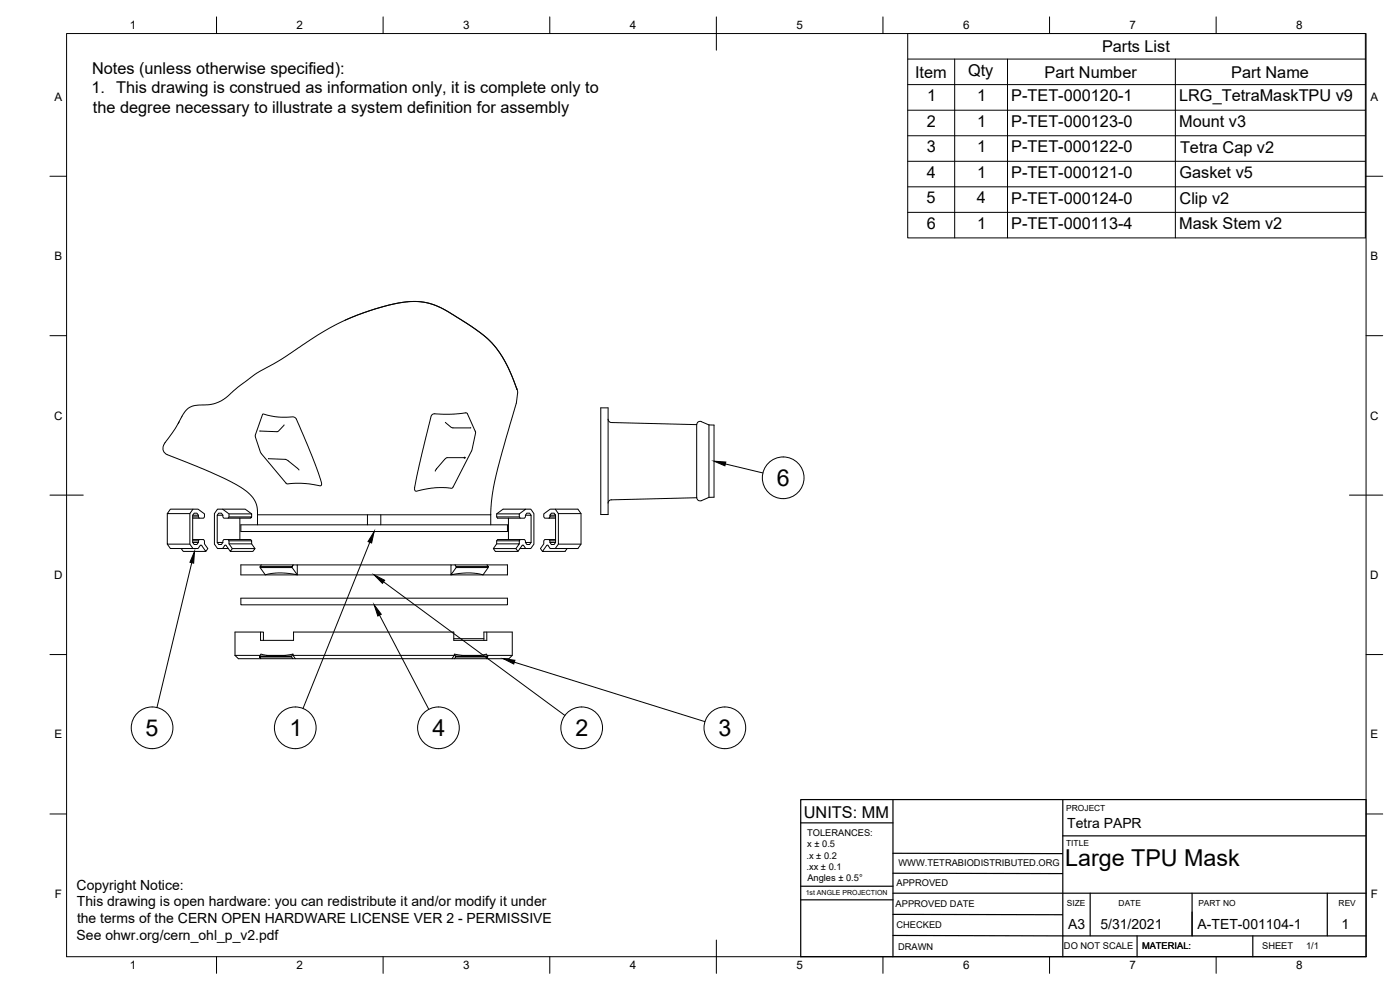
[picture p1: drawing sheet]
<svg xmlns="http://www.w3.org/2000/svg" width="420mm" height="297mm" viewBox="0 0 420 297" stroke-linecap="round" stroke-linejoin="round" font-family="sans-serif">
<!-- layer: Visible -->
<g fill="none" stroke="#000" stroke-width=".3">
<path d="M103.6 96.1l5.8-2.4 6.7-2 4.8-1 2.8-.2a21.4 21.4 0 0 1 13.2 4.5l4.7 3a31.6 31.6 0 0 1 13.1 17.5l.6 1.5v.9M155 116.5l.1 .3-2.2-5.6-1.8-3.6a29.4 29.4 0 0 0-11.5-10.9l-7.5-4.5-3.2-1.2-2.9-.5h-3.4l-3.7 .5-6.5 1.7-4.4 1.6a98.5 98.5 0 0 0-21.3 12l-10.3 6.1-4.9 3.7-3.1 2.8-1.9 1.3-3 1.1-4.9 .4-1.9 .7-1.5 1.5-1.7 3.1M155.3 117.9l-.4 3.1M49.3 133.1a2.13 2.13 0 0 0 .9 3.3M49.6 132.8l-.3 .3M50.1 136.4a141.4 141.4 0 0 1 22.2 9.8l1.3 .9a7.7 7.7 0 0 1 3.7 7.4M53.7 126.6l-1.3 2.2-2.8 4M76.7 131.1l-.1-.6 2.3-6.2 3.8 .7 3.3 .2a3.3 3.3 0 0 1 2.7 .2l3.5 8 2.8 6.9 1.4 4.4 .1 .6-.3 .5-5.8-.8-4.5 .1-7.6-9.1-1.7-4.9M78 129.3h.1M80.5 137.6h.1M80.5 137.6l5.4 .3 3.8 3.1M83.1 129.5h.1"/>
<path d="M85.3 127.5l-2 2-5.3-.2M85.6 137.8h.1M86.5 138.3h.1M133.4 137.9h.1M133.7 126.7l2.1 1.7h5.5M134.2 137.3h.1M135.9 128.4h.1M139.5 137.3h-5.4l-3.1 3.4M139.5 137.3h.1M141.2 128.4h.1M142.6 129.4l.1 .6-1.1 5.2-5.7 11.1-.3 .2-5.1-.1-5.8 .9-.3-.3v-.6l.6-3.2 4.3-18.2a1.07 1.07 0 0 1 1.2-.9l4.5 .2 3.1-.2a2.48 2.48 0 0 1 2.1-.1l2.4 5.4M154.9 121l-1.2 4.1a164.3 164.3 0 0 0-5.9 22.9l-.5 6.5"/>
<path d="M180.3 122.4h2.2v32h-2.2zM182.5 125.8a1.01 1.01 0 0 0 1 1l25.6 .6M209.1 127.4v21.9M210.5 126.5l2.3 1M210.5 126.5a1.01 1.01 0 0 0-1.4 .9M212.8 127.5v21.7M212.8 127.5h1.5v21.7h-1.5M50.2 154.1v9.2h6.8M57.8 154.6h1.7M57.8 155.1h1.7M57.8 155.5h2M57.9 152.8h-6.8l-.9 1.3h6.8"/>
<path d="M65.2 154.6h1.7M66.8 152.8h6.8l1.9 1.4M68.7 155.1h6.8l-.3 .4h-6.7M68.7 154.2h6.8v.9M72 155.5v6.4M72.3 157.5h80v2h-80zM77.3 154.5h70M77.3 154.5v3M89.3 140.5h.1M110.3 154.5v3M114.3 154.5v3M131 140.7l-.4 .7"/>
<path d="M131 140.7h.1M147.3 154.5v3M149.1 155.1h6.8l.2 .4M149.1 154.2h6.8v.9M152.6 155.5v6.4M155.9 154.2l1.9-1.4h-6.8l-1.9 1.4v.9l.2 .4h8.1l.7-1.5h.8l.5 .6M157.7 154.6h1.7v8.2M157.8 152.8h1.5l.9 1.3v9.2l-.9 1.3h-1.5M164.8 155.5h-1.3l-.3-.4v-.9l1.9-1.4h8.3l1 1.3v9.2l-1 1.3h-6.8l1-1.3M165 154.6v.5h1.7M165 155.1l-.2 .4h1.9M166.6 152.8l1 1.3h6.8"/>
<path d="M166.7 154.6h-1.7l.5-.6h.8l.4 .6v8.2l-.4 .6h-.8l-.5-.6M167.6 154.1v9.2h6.8M209.1 149.3l-25.6 .7a1.01 1.01 0 0 0-1 1M209.1 149.3a1.01 1.01 0 0 0 1.4 .9M212.8 149.2l-2.3 1M50.2 163.3l.9 1.3h6.8M54.4 164.6l.6 .8h6.8M57.8 161.9h2M57.8 162.3h1.7M57.8 162.8h1.7M60.1 163.7l-.7 .9h-1.5M60.1 163.7h.4"/>
<path d="M60.5 163.7l1.3 1.7 .6-.8-1-1.4v-.9l-.3-.4h-1.3l-.7 1.5h-.8l-.5-.6v-8.2l.5-.6h.8l.7 1.5h1.3l.3-.4v-.9l-2-1.4h-1.5l-.9 1.3v9.2l.9 1.3M65.2 162.8h1.7M66.8 164.6h1.7M67.4 163.7h.5M67.4 163.7l-.6 .9h-1.5l-1-1.3v-9.2l1-1.3h1.5l1.9 1.4v.9l-.2 .4h-1.3l-.8-1.5h-.8l-.4 .6v8.2l.4 .6h.8l.8-1.5h1.3l.2 .4v.9l1 1.4-.6 .8-1.2-1.7M68.5 161.9h6.7l.3 .4M68.7 163.2h6.8l1 1.4M68.7 162.3h6.8v.9M69.7 164.6h6.8l-.6 .8h-6.8M72.3 179.5h80v2h-80zM78.1 170v.3h9.6v-.3M78.1 170.3l1.5 2.2a19.7 19.7 0 0 1 9.6 0l-1.5-2.2"/>
<path d="M78.4 169.5h-6.1v3h80v-3h-6.1M78.4 169.5h9.6l-.3 .5h-9.6zM88 169.5h1.2v3M89.2 169.5h46.1M136.5 169.5h9.7l.3 .5h-9.6zM136.5 169.5h-1.2v3l1.6-2.2M136.9 170v.3h9.6v-.3M146.5 170.3l-1.5 2.2a19.8 19.8 0 0 0-9.7 0M148.1 164.6h6.7l.6 .8M149.1 163.2h6.8l-1.1 1.4M149.1 162.3h6.8v.9M155.9 162.3l.2-.4h-6.8l-.2 .4v.9l-1 1.4 .6 .8h6.7l1.3-1.7"/>
<path d="M156.1 161.9h1.3l.7 1.5h.8l.5-.6h-1.7M156.7 163.7h.5M157.1 163.7l.7 .9h-1.7M164 163.7l-1.2 1.7h6.8l.6-.8M164.1 163.7h.4M164.5 163.7l.6 .9h1.5M164.8 161.9l.2 .4h1.7M165 162.3v.5h1.7M166.7 161.9h-3.2l-.3 .4v.9l-1 1.4 .6 .8M70.5 196.6h7.5M77.9 197.1h9.6v-.3h-9.6l.4 .8M78.2 189.6h-7.7v7"/>
<path d="M80 196.6l-1.7-.3-.4 .5M80 196.6h5.7zM87.5 197.1l.4 .5M87.9 196.3l-.4 .5M87.9 196.3v.3M87.9 196.3l-2.2 .3M136.2 191.6h9M136.4 196.6h-48.5l.7 1M136.4 196.3l2.2 .3M136.7 197.1h9.7v-.3h-9.7l-.3 .8M136.7 196.8l-.3-.5v.3l-.8 1M138.5 196.6h5.8z"/>
<path d="M145.2 192.1v-2.5h8.5v7l-1 1h-81.2l-1-1M146 196.3l.4 .5M146 196.3l-1.7 .3M146.1 189.6v2.5h-9.9v-2.5h-48.1v2.5h-9.9v-2.5h.9v2.5M146.2 196.6h7.5M146.4 197.1l-.4 .5"/>
</g>
<g fill="#000" stroke="#000" stroke-width=".3">
<circle cx="139.4" cy="137.3" r=".11"/>
<circle cx="139.5" cy="137.3" r=".11"/>
</g>
<!-- layer: Border -->
<g fill="none" stroke="#000" stroke-width=".3">
<path d="M20 10.1h390v276.9h-390zM65 5.1v5M115 5.1v5M165 5.1v5M215 5.1v10M265 5.1v5M315 5.1v5M365 5.1v5M15 52.9h5M410 52.9h5M15 100.7h5M410 100.7h5"/>
<path d="M15 148.6h10M405 148.6h10M15 196.4h5M410 196.4h5M15 244.2h5M410 244.2h5M65 287v5M115 287v5M165 287v5M215 282.1v9.9M265 287v5M315 287v5"/>
<path d="M365 287v5"/>
</g>
<!-- layer: TitleBlock -->
<g fill="none" stroke="#000" stroke-width=".36">
<path d="M268 239.9v47.1M410 239.9h-169.7v47.1h169.7v-46.9M240.3 246.9h27.7M268 256l50.8 .1M319 250.8h90.9M319 240.1v46.9M240.3 265.9h27.7M240.3 270h27.7M268 268h142M268 274.3l50.9 .2M268 262l50.9 .1M327.2 268v12.8"/>
<path d="M357.8 268v12.8M398.3 268v12.8M268 280.7l142 .1M341.2 280.8v6.2M376 280.8v6.2"/>
</g>
<!-- layer: BOM -->
<g fill="none" stroke="#000" stroke-width=".3">
<path d="M272.4 10.1h137.4v61.3h-137.4zM272.4 17.7h137.4M286.5 17.7v53.7M302.4 17.7v53.7M352.7 17.7v53.7M272.4 25.4h137.4M272.4 33.1h137.4M272.4 40.7h137.4M272.4 48.4h137.4M272.4 56.1h137.4M272.4 63.7h137.4M217.7 139.2l11.3 2.7"/>
<path d="M57.6 168.8l-10.5 43.5M111 162.7l-20.1 49.9M115.1 174.6l54.4 40.1M113.9 184.6l14.8 28.2M154.3 198.7l57.3 17.8"/>
<circle cx="235" cy="143.4" r="6.3"/>
<circle cx="45.6" cy="218.4" r="6.3"/>
<circle cx="88.6" cy="218.4" r="6.3"/>
<circle cx="131.6" cy="218.4" r="6.3"/>
<circle cx="174.6" cy="218.4" r="6.3"/>
<circle cx="217.5" cy="218.4" r="6.3"/>
</g>
<path d="M214.3 138.4l3.5 .2-.2 1.2zM58.4 165.4l-.3 3.6-1.1-.3zM112.3 159.5l-.8 3.4-1.1-.4zM112.3 172.5l3.1 1.6-.6 .9zM112.3 181.5l2.1 2.8-1 .5zM151 197.6l3.5 .5-.3 1.1z" fill="#000" stroke="#000" stroke-width=".3"/>
<g font-size="7">
<text x="233.1" y="145.8">6</text>
<text x="43.7" y="220.8">5</text>
<text x="86.9" y="220.9">1</text>
<text x="129.8" y="220.9">4</text>
<text x="172.7" y="220.9">2</text>
<text x="215.6" y="220.8">3</text>
<text x="319.7" y="259.7">Large TPU Mask</text>
</g>
<g font-size="4.9">
<text x="330.7" y="15.6">Parts List</text>
<text x="27.6" y="22.1">Notes (unless otherwise specified):</text>
<text x="274.6" y="23.3">Item</text>
<text x="290.5" y="22.8">Qty</text>
<text x="313.5" y="23.3">Part Number</text>
<text x="369.5" y="23.3">Part Name</text>
<text x="27.5" y="28.1">1. This drawing is construed as information only, it is complete only to</text>
<text x="27.9" y="33.9">the degree necessary to illustrate a system definition for assembly</text>
<text x="278.3" y="30.4">1</text>
<text x="293.3" y="30.4">1</text>
<text x="303.5" y="30.4">P-TET-000120-1</text>
<text x="353.9" y="30.4">LRG_TetraMaskTPU v9</text>
<text x="278.2" y="38.1">2</text>
<text x="293.3" y="38.1">1</text>
<text x="303.5" y="38.1">P-TET-000123-0</text>
<text x="353.9" y="38.1">Mount v3</text>
<text x="278.1" y="45.7">3</text>
<text x="293.3" y="45.7">1</text>
<text x="303.5" y="45.7">P-TET-000122-0</text>
<text x="354.1" y="45.8">Tetra Cap v2</text>
<text x="278.2" y="53.4">4</text>
<text x="293.3" y="53.4">1</text>
<text x="303.5" y="53.4">P-TET-000121-0</text>
<text x="354" y="53.5">Gasket v5</text>
<text x="278.1" y="61.1">5</text>
<text x="293.2" y="61.1">4</text>
<text x="303.5" y="61.1">P-TET-000124-0</text>
<text x="354" y="61.1">Clip v2</text>
<text x="278.1" y="68.7">6</text>
<text x="293.3" y="68.7">1</text>
<text x="303.5" y="68.7">P-TET-000113-4</text>
<text x="353.9" y="68.8">Mask Stem v2</text>
<text x="241.3" y="245.3">UNITS: MM</text>
</g>
<g font-size="4.2">
<text x="320.3" y="248.4">Tetra PAPR</text>
<text x="23" y="266.9">Copyright Notice:</text>
<text x="23.1" y="272">This drawing is open hardware: you can redistribute it and/or modify it under</text>
<text x="23.1" y="277">the terms of the CERN OPEN HARDWARE LICENSE VER 2 - PERMISSIVE</text>
<text x="320.5" y="278.6">A3</text>
<text x="330.2" y="278.8">5/31/2021</text>
<text x="359.4" y="278.7">A-TET-001104-1</text>
<text x="402.6" y="278.6">1</text>
<text x="23" y="282.1">See ohwr.org/cern_ohl_p_v2.pdf</text>
</g>
<g font-size="3.5">
<text x="39" y="8.8">1</text>
<text x="89" y="8.8">2</text>
<text x="139" y="8.8">3</text>
<text x="189" y="8.8">4</text>
<text x="239" y="8.8">5</text>
<text x="289" y="8.8">6</text>
<text x="339" y="8.8">7</text>
<text x="389" y="8.8">8</text>
<text x="16.3" y="30.2">A</text>
<text x="411.3" y="30.2">A</text>
<text x="16.3" y="78">B</text>
<text x="411.3" y="78">B</text>
<text x="16.2" y="125.9">C</text>
<text x="411.2" y="125.9">C</text>
<text x="16.2" y="173.7">D</text>
<text x="411.2" y="173.7">D</text>
<text x="16.3" y="221.6">E</text>
<text x="411.3" y="221.6">E</text>
<text x="16.4" y="269.4">F</text>
<text x="411.4" y="269.4">F</text>
<text x="39" y="290.8">1</text>
<text x="89" y="290.8">2</text>
<text x="139" y="290.8">3</text>
<text x="189" y="290.8">4</text>
<text x="239" y="290.8">5</text>
<text x="289" y="290.8">6</text>
<text x="339" y="290.8">7</text>
<text x="389" y="290.8">8</text>
</g>
<g font-size="2.8">
<text x="242.2" y="250.9">TOLERANCES:</text>
<text x="242" y="257.6">.x ± 0.2</text>
<text x="242.3" y="254.3">x ± 0.5</text>
<text x="242" y="261">.xx ± 0.1</text>
<text x="269.6" y="259.7">WWW.TETRABIODISTRIBUTED.ORG</text>
<text x="242.3" y="264.3">Angles ± 0.5°</text>
<text x="269" y="265.9">APPROVED</text>
<text x="268.8" y="272">APPROVED DATE</text>
<text x="269" y="278.5">CHECKED</text>
<text x="269.5" y="285">DRAWN</text>
<text x="319.3" y="284.8">DO NOT SCALE</text>
<text x="342.7" y="284.8">MATERIAL:</text>
<text x="378.8" y="284.8">SHEET</text>
<text x="392" y="284.8">1/1</text>
</g>
<g font-size="2.5">
<text x="320" y="243.3">PROJECT</text>
<text x="320" y="253.8">TITLE</text>
<text x="320.2" y="271.9">SIZE</text>
<text x="335.7" y="271.7">DATE</text>
<text x="359.6" y="271.8">PART NO</text>
<text x="401.7" y="271.8">REV</text>
</g>
<text font-size="2.1" x="241.8" y="268.5">1st ANGLE PROJECTION</text>
</svg>
